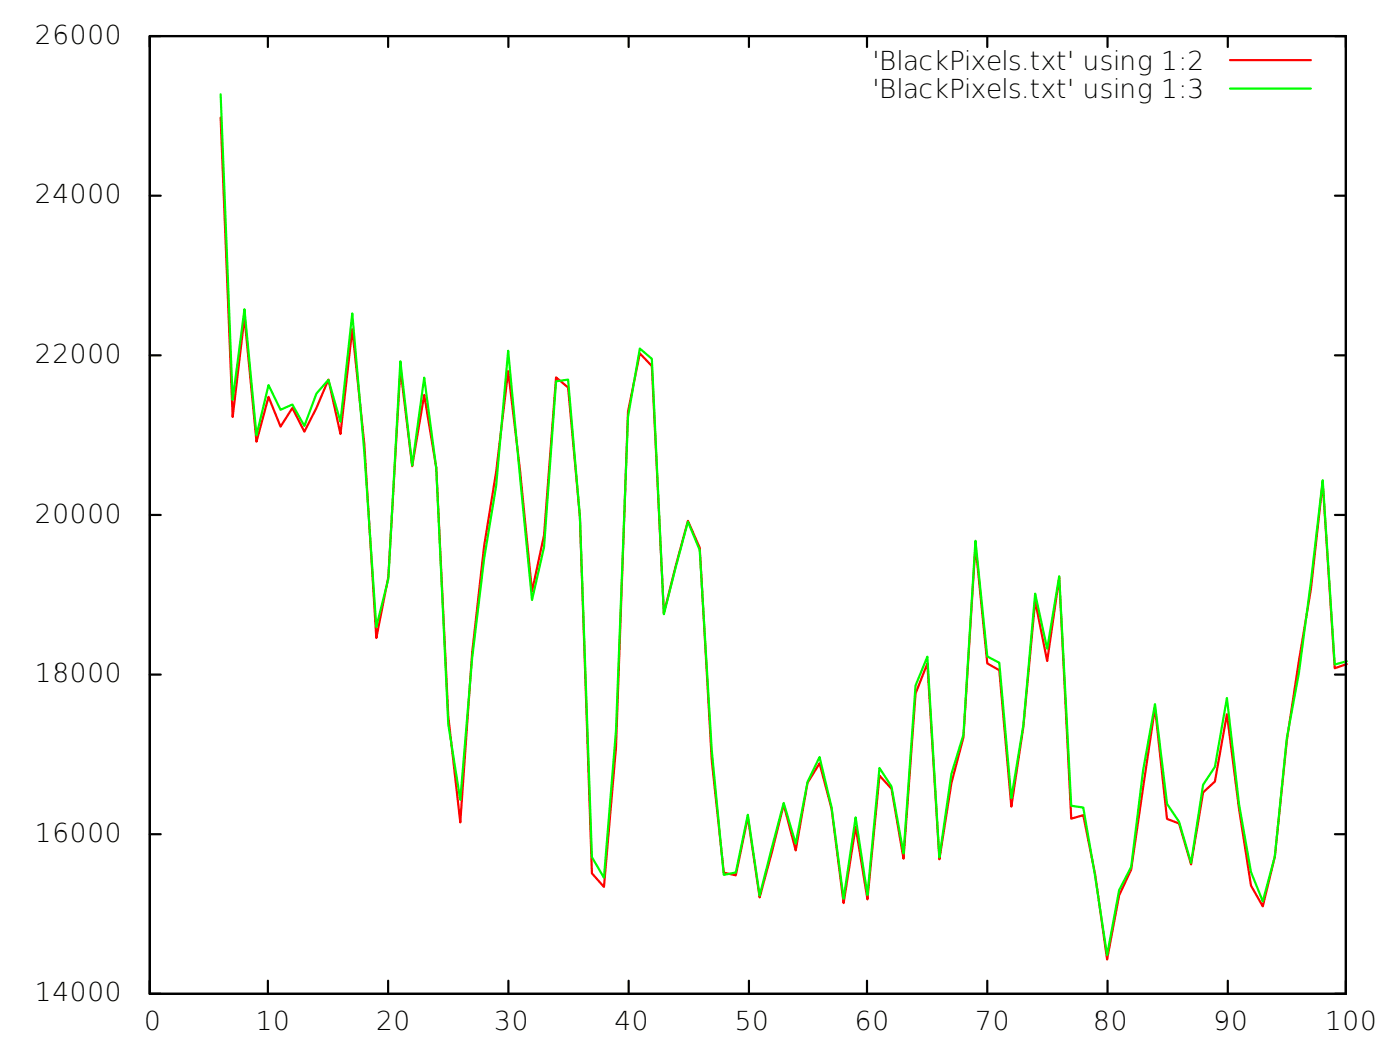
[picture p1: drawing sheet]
<svg xmlns="http://www.w3.org/2000/svg" width="226mm" height="169mm" viewBox="0 0 226 169" stroke-linecap="round" stroke-linejoin="round" font-family="sans-serif">
<g fill="none" stroke="#000" stroke-width=".35">
<path d="M24.2 5.8h192.8v154.5h-192.8zM25.9 5.8h-1.7v1.8M43.2 5.8v1.8M62.6 5.8v1.8M82 5.8v1.8M101.4 5.8v1.8M120.8 5.8v1.8M139.8 5.8v1.8M159.2 5.8v1.8M178.6 5.8v1.8M198 5.8v1.8M215.3 5.8h1.7v1.8"/>
<path d="M24.2 31.6h1.7M215.3 31.6h1.7M24.2 57.3h1.7M215.3 57.3h1.7M24.2 83h1.7M215.3 83h1.7M24.2 108.8h1.7M215.3 108.8h1.7M24.2 134.5h1.7M215.3 134.5h1.7M24.2 158.2v2.1h1.7M43.2 158.2v2.1"/>
<path d="M62.6 158.2v2.1M82 158.2v2.1M101.4 158.2v2.1M120.8 158.2v2.1M139.8 158.2v2.1M159.2 158.2v2.1M178.6 158.2v2.1M198 158.2v2.1M217 158.2v2.1h-1.7"/>
</g>
<path d="M35.6 19l1.9 48.2 1.9-16 2 20 1.9-7.2 1.9 4.8 1.9-3 2 3.8 1.9-3.8 2-4.6 1.9 8.8 1.9-16.9 1.9 18.5 2 31.3 1.9-9.9 2-33.5 1.9 15.7 1.9-11.5 2 11.7 1.9 40.1 1.9 17.1 1.9-27.2 2-17.3 1.9-12 2-16.3 1.9 16 1.9 19.6 1.9-9.1 2-25.4 1.9 1.6 1.9 20.8 2 57.5 1.9 2.2 1.9-22.4 2-54.2 1.9-9.4 1.9 2 2 39.9 3.8-14.9 1.9 4.3 2 34.3 1.9 18.1 2 .5 1.9-9.4 1.9 12.9 3.9-14.9 1.9 7.3 1.9-10.9 2-3.1 1.9 7.3 1.9 15.2 2-12.2 1.9 11.6 1.9-19.9 2 2.1 1.9 11.3 2-26.6 1.9-4.9 1.9 31.6 1.9-12.3 2-7.4 1.9-31 1.9 19.1 2 1.1 1.9 22 1.9-12.9 1.9-20.3 2 9.7 1.9-13.4 2 38.8 1.9-.5 1.9 9.5 1.9 13.7 2-10.3 1.9-4.2 3.9-26.1 1.9 18 1.9 .7 2 6.6 1.9-11.6 1.9-1.8 2-10.8 1.9 15.2 1.9 12.4 1.9 3.4 2-8 1.9-18.8 2-12.8 1.9-11.6 1.9-17.2 2 30 1.9-.7M198.4 9.7h13" fill="none" stroke="#f00" stroke-width=".35"/>
<path d="M35.6 15.2l1.9 49.3 1.9-14.6 2 20.3 1.9-8.1 1.9 4 1.9-.9 2 3.5 1.9-5.2 2-2.2 1.9 6.7 1.9-17.5 1.9 22.4 2 28.2 1.9-7.8 2-35 1.9 16.8 1.9-14.2 2 14.6 1.9 41.3 1.9 12.2 1.9-22.8 2-16.1 1.9-11.7 2-21.8 3.8 40.2 1.9-8.6 2-26.7 1.9-.3 1.9 22.1 2 54.9 1.9 3.3 1.9-23.6 2-50.7 1.9-11 1.9 1.7 2 41.2 3.8-15 1.9 4.6 2 32.3 1.9 20.1 2-.4 1.9-9.3 1.9 13 3.9-14.9 1.9 6.5 1.9-9.9 2-4 1.9 8.1 1.9 14.7 2-13.1 1.9 12.5 1.9-20.5 2 3 1.9 10.8 2-27 1.9-4.7 1.9 32.4 1.9-13.5 2-6.3 1.9-31.3 1.9 18.7 2 1 1.9 21.8 1.9-11.8 1.9-21.2 2 8.9 1.9-11.7 2 37 1.9 .3 1.9 11.1 1.9 12.7 2-10.4 1.9-3.8 2-15.6 1.9-10.6 1.9 16 1.9 2.9 2 6.7 1.9-12.6 1.9-2.9 2-11.1 1.9 17 1.9 11 1.9 4.8 2-7.3 1.9-19.1 2-10.4 1.9-14.8 1.9-16.4 2 29.8 1.9-.6M198.4 14.3h13" fill="none" stroke="#0f0" stroke-width=".35"/>
<g font-size="4.2">
<text x="5.6" y="7.1">26000</text>
<text x="140.7" y="11.3">'BlackPixels.txt' using 1:2</text>
<text x="140.7" y="15.9">'BlackPixels.txt' using 1:3</text>
<text x="5.6" y="32.8">24000</text>
<text x="5.6" y="58.5">22000</text>
<text x="5.6" y="84.3">20000</text>
<text x="5.6" y="110">18000</text>
<text x="5.6" y="135.8">16000</text>
<text x="5.6" y="161.5">14000</text>
<text x="23.3" y="166.1">0</text>
<text x="41.3" y="166.1">10</text>
<text x="60.7" y="166.1">20</text>
<text x="79.7" y="166.1">30</text>
<text x="99.1" y="166.1">40</text>
<text x="118.5" y="166.1">50</text>
<text x="137.9" y="166.1">60</text>
<text x="157.3" y="166.1">70</text>
<text x="176.3" y="166.1">80</text>
<text x="195.7" y="166.1">90</text>
<text x="213.7" y="166.1">100</text>
</g>
</svg>
